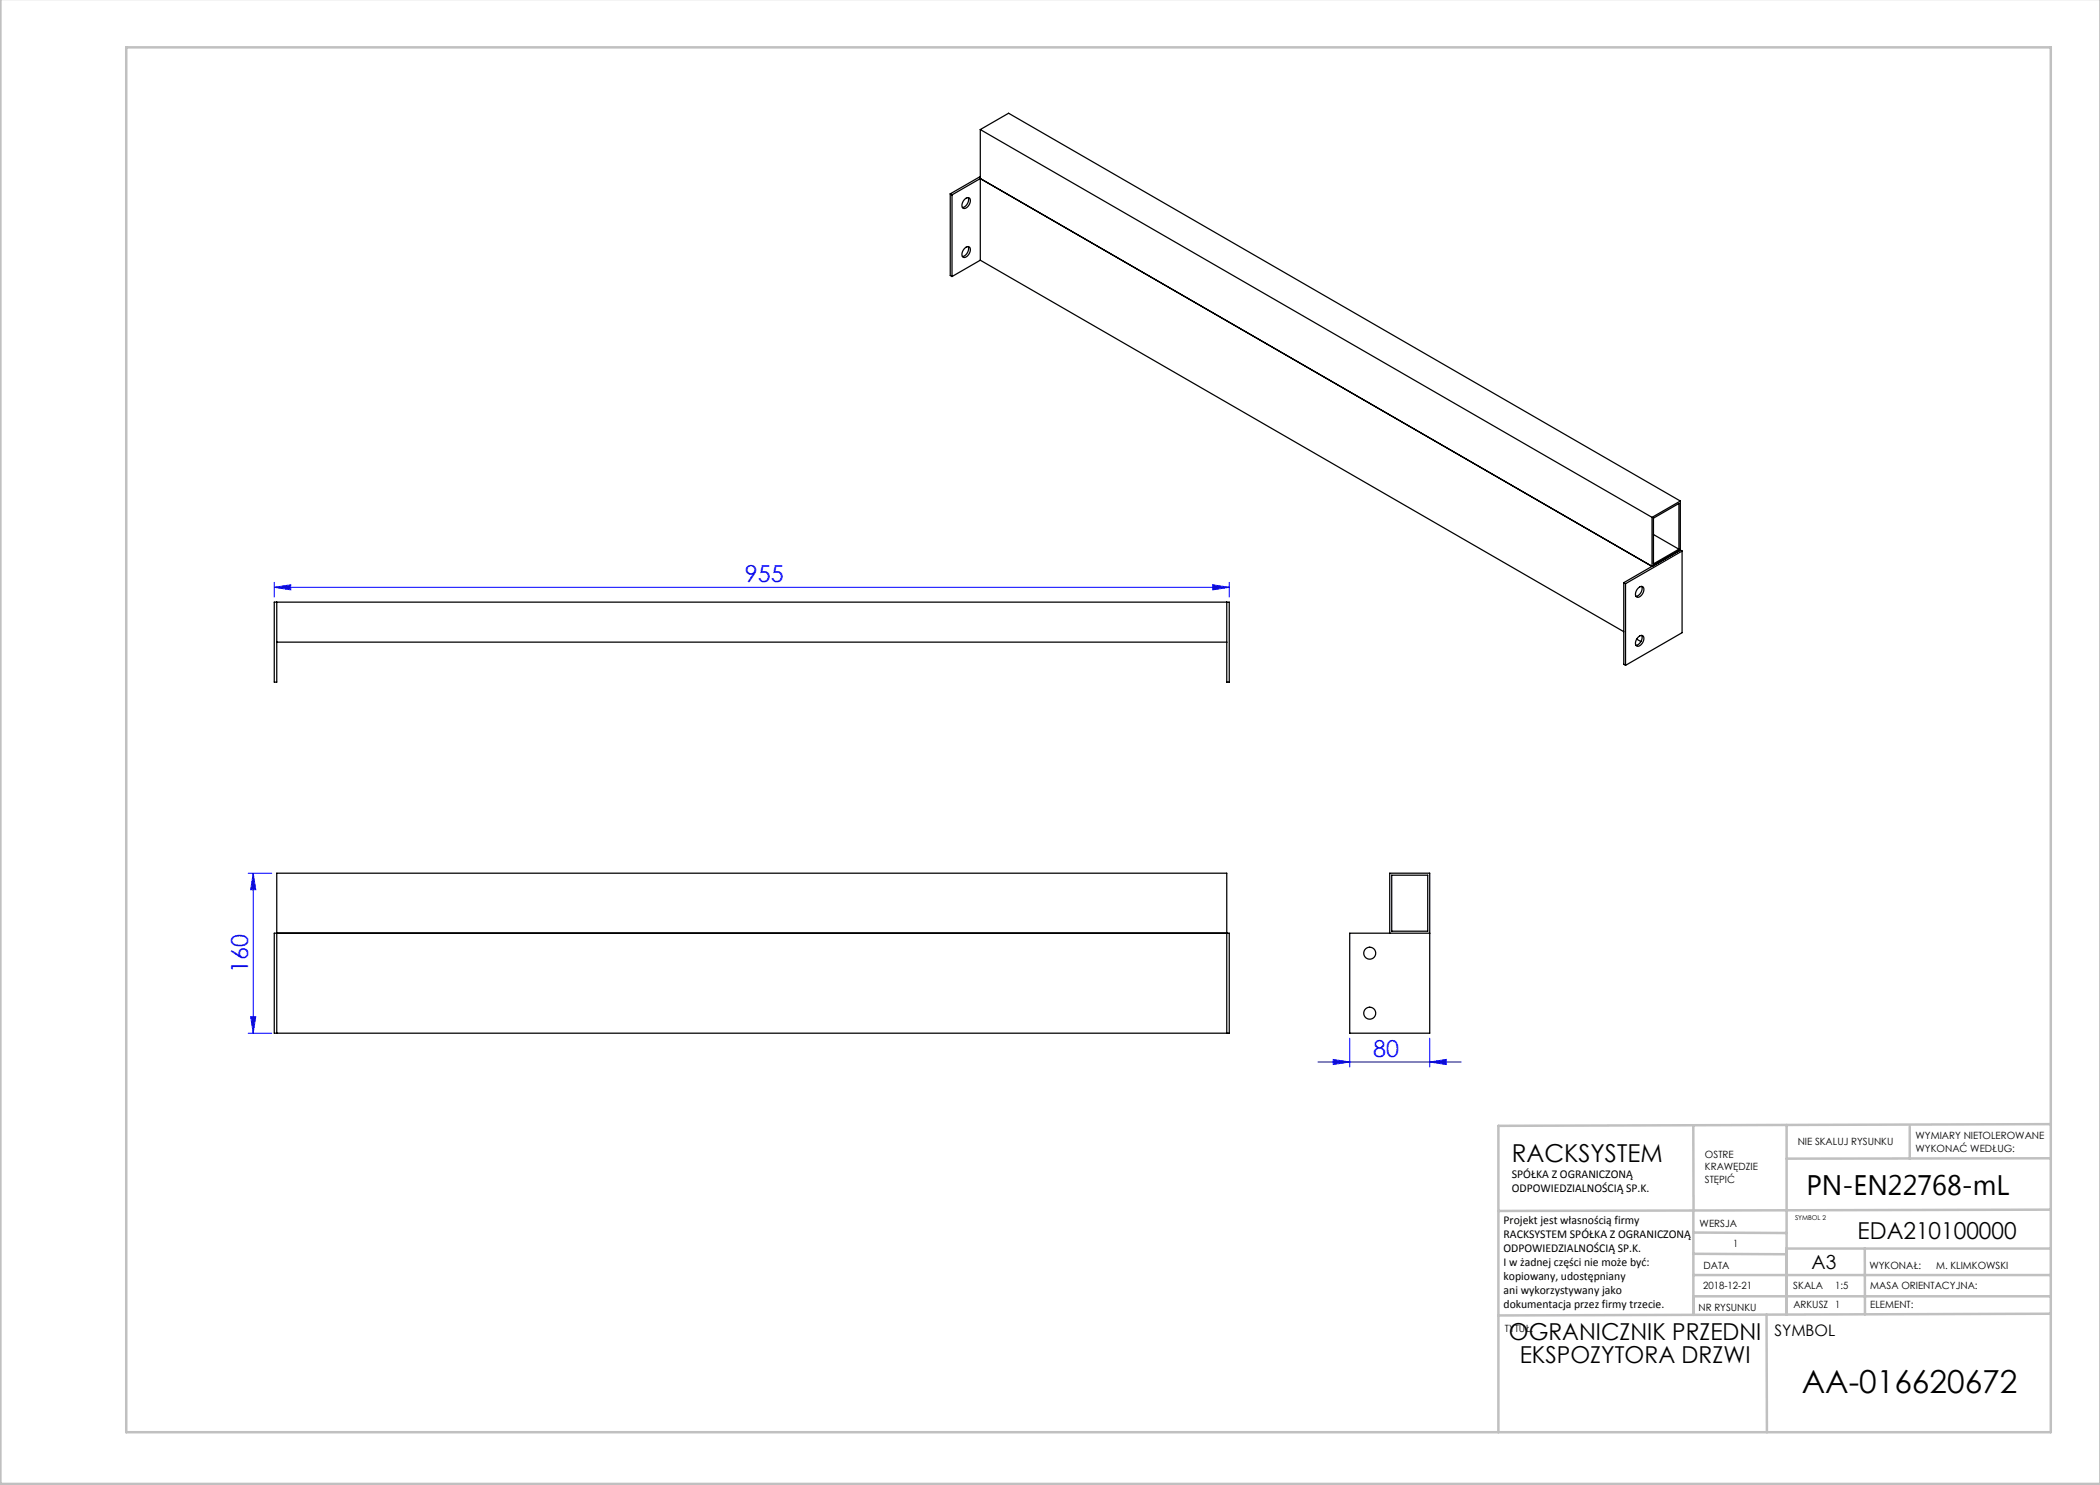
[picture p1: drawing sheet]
<svg xmlns="http://www.w3.org/2000/svg" width="420mm" height="297mm" viewBox="0 0 420 297" stroke-linecap="round" stroke-linejoin="round" font-family="sans-serif">
<g fill="none" stroke="#00f" stroke-width=".2">
<path d="M54.9 117.5l3.3-.5v1zM54.9 116.5v2.9M54.9 117.5h191M242.5 117l3.4 .5-3.4 .5zM245.9 116.5v2.9M49.6 174.6h4.8M50.6 174.6v32M50.6 174.6l.5 3.3h-1zM49.6 206.6h4.8M50.1 203.3h1l-.5 3.3zM263.6 212.4h28.7M266.6 211.9l3.3 .5-3.3 .5z"/>
<path d="M269.9 207.6v5.8M285.9 212.4l3.3-.5v1zM285.9 207.6v5.8"/>
</g>
<g fill="none" stroke="#c0c0c0" stroke-width=".5">
<path d="M.1 -.1v296.9h419.9M25.2 9.5h385v276.9h-385zM338.7 225.2v16.9M357.3 225v37.9M382 225.4v6.3M410.1 224.8l-110.4 .4v61.2M410.1 231.7h-52.8M338.7 259.3h71.5M338.7 255h71.5M338.7 250.8l18.6 .1M338.7 246.5l18.6 .1M338.7 242.1v20.9"/>
<path d="M373 249.7v13.2M410.1 241.9l-110.4 .3M410.2 249.7h-52.9v13.2M353.3 262.9l.1 23.5M410.2 262.7l-110.5 .4"/>
</g>
<g fill="#00f">
<path d="M285.9 212.4l3.3-.5v1zM266.6 211.9l3.3 .5-3.3 .5z"/>
<path d="M54.9 117.5l3.3-.5v1zM242.5 117l3.4 .5-3.4 .5z"/>
<path d="M50.1 203.3h1l-.5 3.3zM50.6 174.6l.5 3.3h-1z"/>
</g>
<g fill="none" stroke="#000" stroke-width=".25">
<path d="M190 38.8l.4 .2M190 38.8v16.3l.4 .2M190.4 39l5.7-3.3 134.3 77.6v-9.8M190.4 39v16.3M193 39.8a.64 .64 0 0 1 .9-.2 .64 .64 0 0 1 .1 1 1.18 1.18 0 0 1-1.4 1 1.42 1.42 0 0 1 .4-1.8zM193.6 39.5a1.59 1.59 0 0 1-1.1 2M196.1 25.9v26.1M196.1 25.9l134.3 77.6M196.1 25.9l5.6-3.3 134.4 77.6M196.1 35.3l-6.1 3.5M193 49.6a.64 .64 0 0 1 .9-.2 .64 .64 0 0 1 .1 1 1.18 1.18 0 0 1-1.4 1 1.42 1.42 0 0 1 .4-1.8zM193.6 49.3a1.59 1.59 0 0 1-1.1 2"/>
<path d="M196.1 52l-5.7 3.3M196.1 52l128.7 74.3M324.8 116.5v16.4l.3 .2M324.8 116.5l.3 .2M325.1 116.7v16.4M327.7 117.5a.64 .64 0 0 1 1-.1 .64 .64 0 0 1 0 .9 1.18 1.18 0 0 1-1.4 1.1 1.42 1.42 0 0 1 .4-1.9zM328.3 117.3a1.59 1.59 0 0 1-1.1 2M330.7 103.6l5.1-2.9v9.1l-5.1 3zM330.7 106.9l5.1 2.9M336.1 100.2l-5.7 3.3M336.1 100.2v9.8M336.1 110l-11.3 6.5"/>
<path d="M336.1 110l.3 .2M336.4 110.2l-11.3 6.5M336.4 110.2v16.3l-11.3 6.6M55.4 120.4v16h-.5v-16h191v16h-.5v-16M55.4 128.4h190M327.3 127.8l.9 .5M327.7 127.3a.64 .64 0 0 1 1-.1 .64 .64 0 0 1 0 .9 1.18 1.18 0 0 1-1.4 1.1 1.42 1.42 0 0 1 .4-1.9zM328.3 127.1a1.59 1.59 0 0 1-1.1 2M278.3 175h7.2v11.2h-7.2zM54.9 186.6h191v20h-191zM277.9 186.6v-12h8v32h-16v-20h16M55.4 206.6v-32h190v32"/>
<circle cx="273.9" cy="190.6" r="1.2"/>
<circle cx="273.9" cy="202.6" r="1.2"/>
</g>
<text font-size="6.3" x="360.4" y="278.5">AA-016620672</text>
<text font-size="5.6" x="361.3" y="239.1">PN-EN22768-mL</text>
<text font-size="4.9" x="302.4" y="232.4">RACKSYSTEM</text>
<g font-size="4.7" fill="#00f">
<text x="149" y="116.5">955</text>
<text x="49.6" y="194.6" transform="rotate(-90 49.6 194.6)">160</text>
<text x="274.7" y="211.4">80</text>
</g>
<g font-size="4.7">
<text x="371.5" y="247.8">EDA210100000</text>
<text x="301.8" y="268.1">OGRANICZNIK PRZEDNI</text>
<text x="303.9" y="272.6">EKSPOZYTORA DRZWI</text>
</g>
<text font-size="3.9" x="362.3" y="253.8">A3</text>
<text font-size="3.2" x="354.9" y="267.2">SYMBOL</text>
<g font-size="2.4">
<text x="302.4" y="235.6">SPÓŁKA Z OGRANICZONĄ</text>
<text x="302.4" y="238.4">ODPOWIEDZIALNOŚCIĄ SP.K.</text>
<text x="300.7" y="244.7">Projekt jest własnością firmy</text>
<text x="300.7" y="247.5">RACKSYSTEM SPÓŁKA Z OGRANICZONĄ</text>
<text x="300.7" y="250.3">ODPOWIEDZIALNOŚCIĄ SP.K.</text>
<text x="300.7" y="253.1">I w żadnej części nie może być:</text>
<text x="300.7" y="256">kopiowany, udostępniany</text>
<text x="300.7" y="258.8">ani wykorzystywany jako</text>
<text x="300.7" y="261.6">dokumentacja przez firmy trzecie.</text>
</g>
<g font-size="2">
<text x="383.1" y="227.9">WYMIARY NIETOLEROWANE</text>
<text x="341" y="231.6">OSTRE</text>
<text x="359.5" y="228.9">NIE SKALUJ RYSUNKU</text>
<text x="383.1" y="230.4">WYKONAĆ WEDŁUG:</text>
<text x="341" y="234.1">KRAWĘDZIE</text>
<text x="341" y="236.6">STĘPIĆ</text>
<text x="339.9" y="245.4">WERSJA</text>
<text x="346.6" y="249.5">1</text>
<text x="340.6" y="257.7">2018-12-21</text>
<text x="340.7" y="253.8">DATA</text>
<text x="358.7" y="257.7">SKALA</text>
<text x="367" y="257.7">1:5</text>
<text x="373.9" y="253.8">WYKONAŁ:</text>
<text x="374.1" y="257.7">MASA ORIENTACYJNA:</text>
<text x="387.2" y="253.8">M. KLIMKOWSKI</text>
<text x="339.7" y="262.3">NR RYSUNKU</text>
<text x="358.7" y="261.7">ARKUSZ 1</text>
<text x="374.1" y="261.7">ELEMENT:</text>
<text x="301" y="266.4">TYTUŁ:</text>
</g>
<text font-size="1.3" x="359" y="244">SYMBOL 2</text>
</svg>
